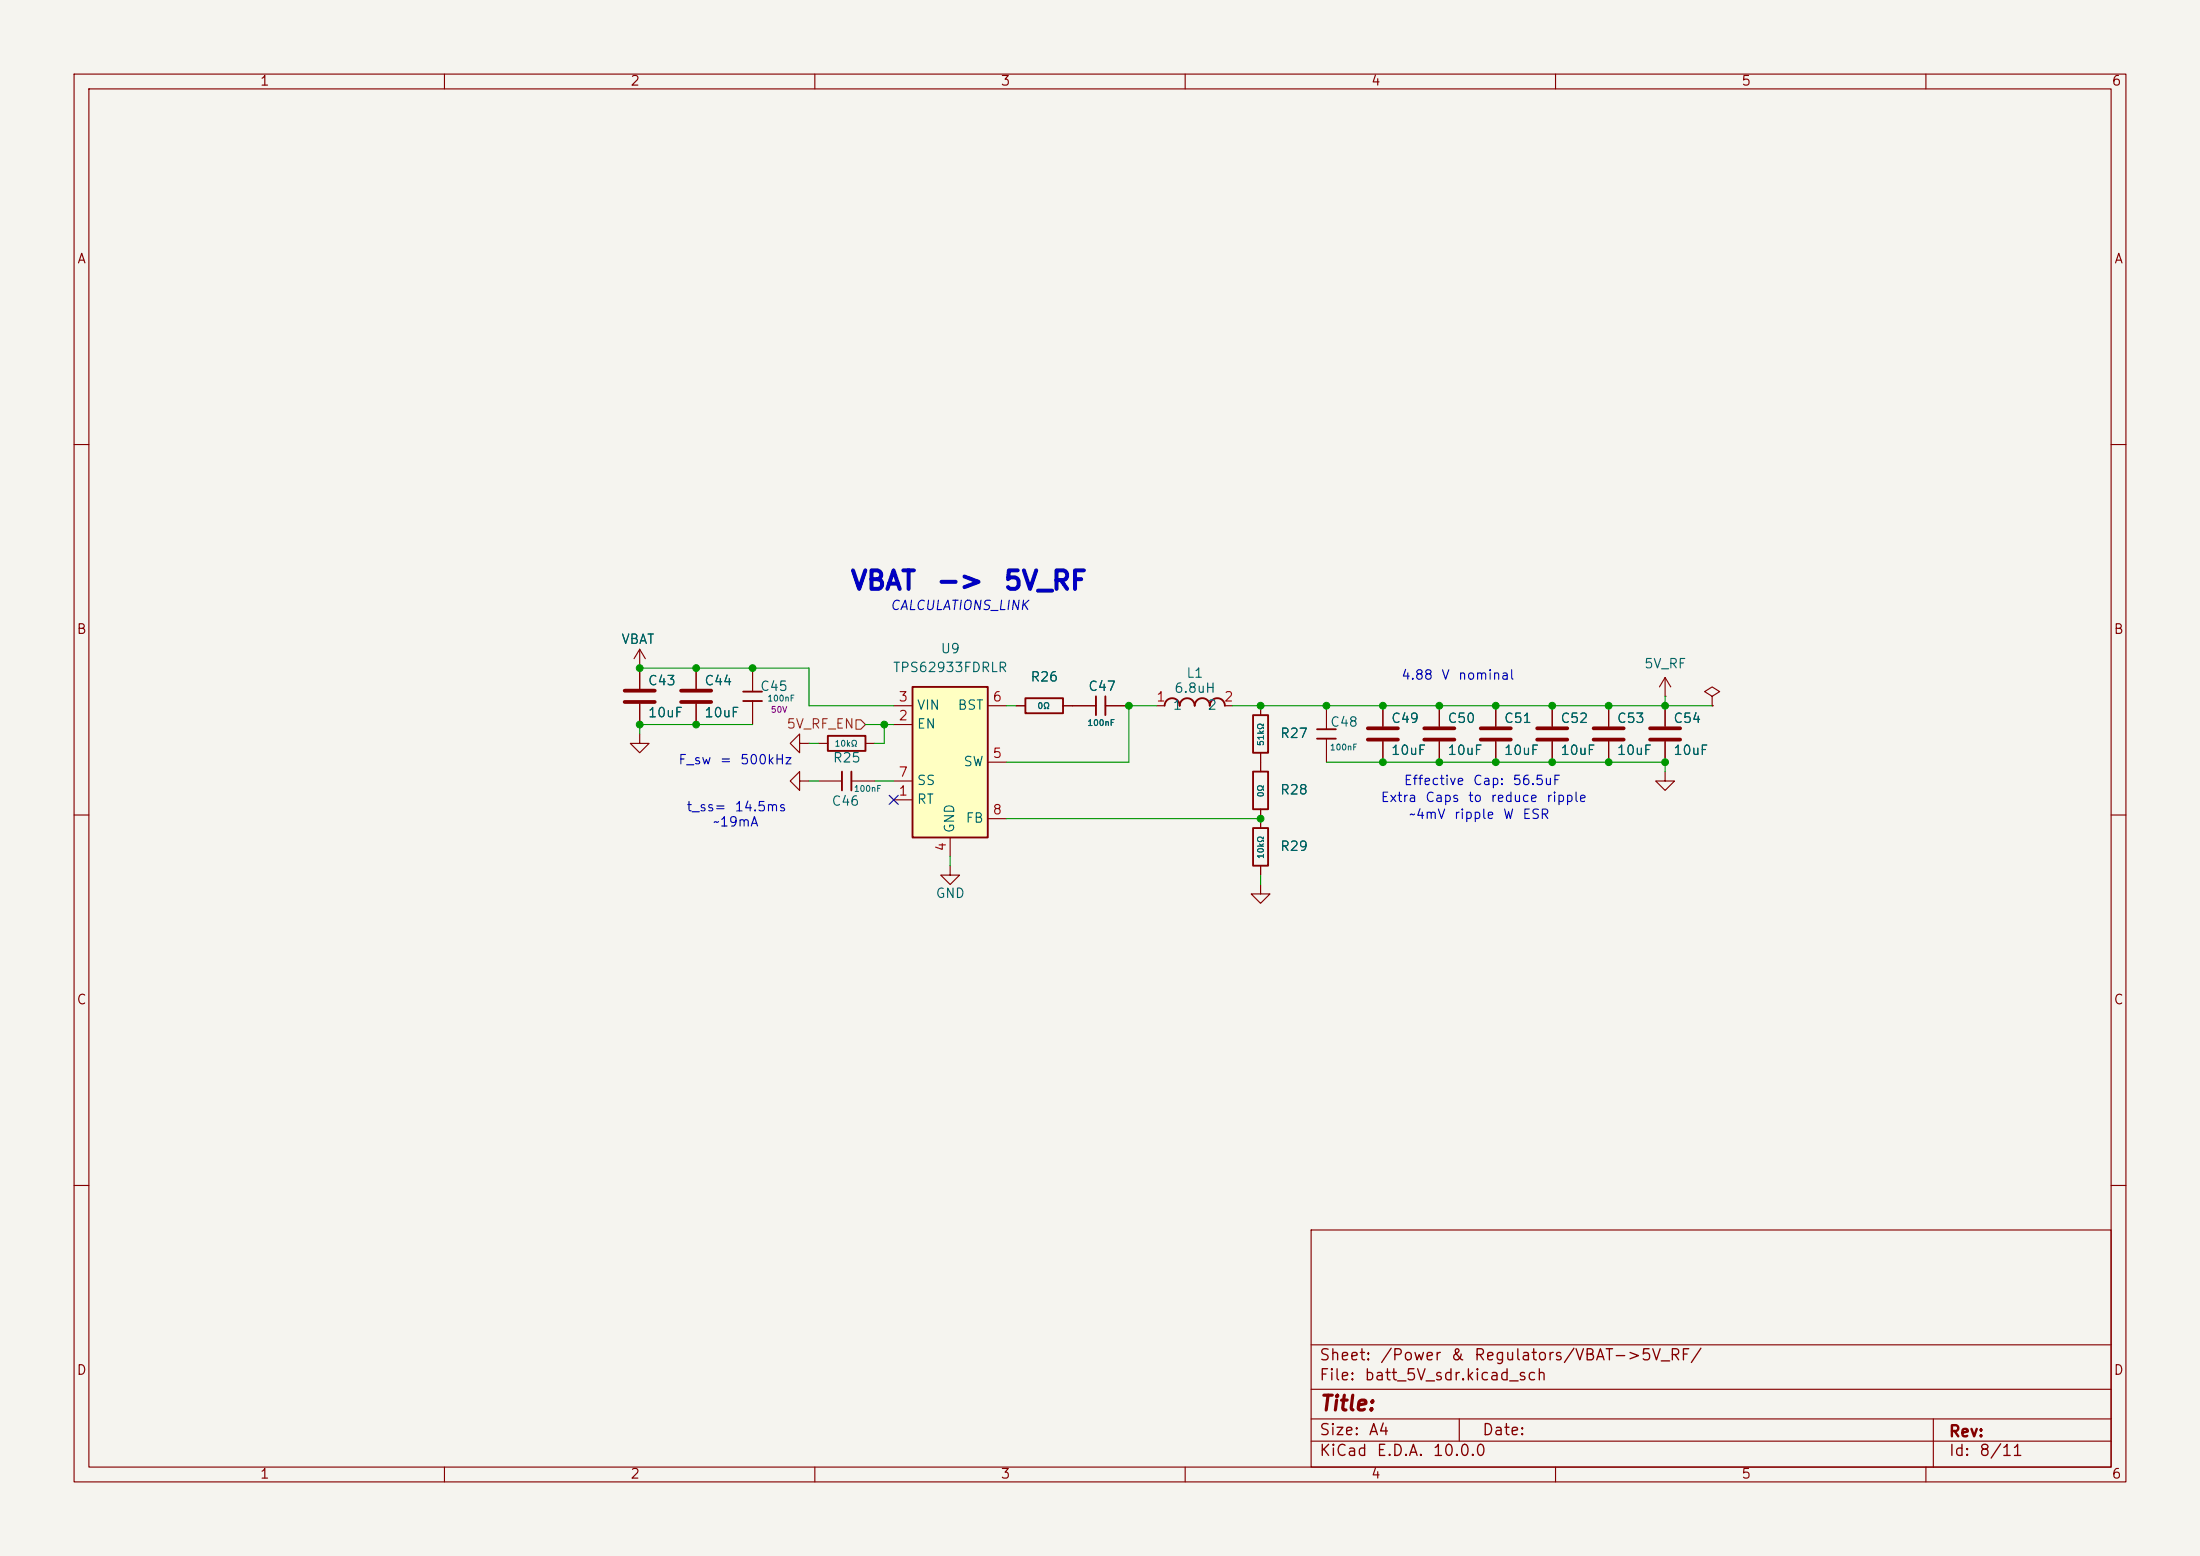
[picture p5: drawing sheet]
<svg xmlns="http://www.w3.org/2000/svg" width="297mm" height="210mm" viewBox="0 0 297 210" stroke-linecap="round" stroke-linejoin="round" font-family="sans-serif">
<path d="M0 0h297v210h-297z" fill="#f5f4ef" stroke="#f5f4ef" stroke-width=".14"/>
<g fill="none" stroke="#840000" stroke-width=".15">
<path d="M10 10h277v190h-277zM12 12h273v186h-273zM60 10v2M110 10v2M160 10v2M210 10v2M260 10v2M10 60h2M285 60h2M94 90.2v2.8M94 95v2.8M101.6 90.2v3.1"/>
<path d="M101.6 94.6v3.2M137.2 95.3h1.2M143.5 95.3h4.5M149.2 95.3h3.2M156.2 95.3h1M165.4 95.3h1M170.2 95.3v1.2M179.1 95.3v3.1M179.1 99.7v3.2M186.7 95.3v2.7M231.1 94l1.1-.7-1.1-.6-1 .6 1 .7v1.3M231.1 95.3h.1"/>
<path d="M10 110h2M170.2 119.4v1.3h1.2l-1.2 1.2-1.3-1.2h1.3M170.2 101.6v2.5M170.2 109.2v2.6M170.2 116.8v1.3M186.7 100.1v2.8M285 110h2M10 160h2M177 166h108v32h-108zM285 160h2M60 198v2M110 198v2"/>
<path d="M160 198v2M177 194.5h108M177 191.5h108M177 187.5h108M177 181.5h108M197 191.5v3M210 198v2M260 198v2M261 191.5v6.5"/>
</g>
<path d="M100.3 94.6h2.6M100.3 93.3h2.6M138.4 94.2h5.1v2.1h-5.1zM148 94v2.5M149.2 94v2.5M157.2 95.2a1.01 1.01 0 0 1 1-1 1.01 1.01 0 0 1 1.1 1.1 1.01 1.01 0 0 1 1-1.1 1.01 1.01 0 0 1 1 1.1 1.02 1.02 0 0 1 1-1.1 1.02 1.02 0 0 1 1 1.1 1.01 1.01 0 0 1 1-1.1 1.01 1.01 0 0 1 1.1 1.1M169.2 96.5h2v5.1h-2zM177.8 99.7h2.5M177.8 98.4h2.5M169.2 104.1h2v5.1h-2zM169.2 111.8h2v5h-2z" fill="none" stroke="#840000" stroke-width=".25"/>
<path d="M91.9 93.2h4.1M91.9 94.7h4.1M184.7 98.3h4M184.7 99.8h4" fill="none" stroke="#840000" stroke-width=".51"/>
<path d="M123.2 92.7h10.1v20.3h-10.1z" fill="#ffffc2"/>
<path d="M111.8 99.3h5v2h-5zM123.2 92.7h10.1v20.3h-10.1zM113.7 104.1v2.6M114.9 104.1v2.6" fill="none" stroke="#840000" stroke-width=".25"/>
<g fill="none" stroke="#840000" stroke-width=".15">
<path d="M86.4 99.1v1.2h1.2l-1.2 1.3-1.3-1.3h1.3M86.4 90.2h.1M86.4 87.6l-.8 1.3M86.4 87.6l.7 1.3M86.4 87.6v5.4M86.4 95v2.8M94 90.2v2.8M94 95v2.8M120.6 97.8h2.6M120.6 95.3h2.6M133.3 95.3h2.6M137.2 95.3h1.2"/>
<path d="M143.5 95.3h4.5M149.2 95.3h3.2M170.2 95.3v1.2M186.7 95.3v2.7M194.3 95.3v2.7M201.9 95.3v2.7M209.5 95.3v2.7M217.2 95.3v2.7M224.8 94h.1M224.8 91.4l-.8 1.3M224.8 91.4l.8 1.3M224.8 91.4v2.6"/>
<path d="M224.8 95.3v2.7M231.1 95.3h.1M107.9 105.4v-1.3l-1.2 1.3 1.2 1.3v-1.3h1.3M107.9 100.3v-1.2l-1.2 1.2 1.2 1.3v-1.3h1.3M110.5 105.4h3.2M110.5 100.3h1.3M114.9 105.4h3.2M116.8 100.3h1.3M120.6 108h2.6M120.6 105.4h2.6M128.3 116.8v1.3h1.2l-1.2 1.3-1.3-1.3h1.3M128.3 113v2.6"/>
<path d="M133.3 102.9h2.6M133.3 110.5h2.6M170.2 101.6v2.5M170.2 109.2v2.6M170.2 116.8v1.3M186.7 100.1v2.8M194.3 100.1v2.8M201.9 100.1v2.8M209.5 100.1v2.8M217.2 100.1v2.8M224.8 104.1v1.3h1.3l-1.3 1.3-1.3-1.3h1.3M224.8 100.1v2.8"/>
</g>
<path d="M84.3 93.2h4.1M84.3 94.7h4.1M192.3 98.3h4M192.3 99.8h4M199.9 98.3h4.1M199.9 99.8h4.1M207.5 98.3h4.1M207.5 99.8h4.1M215.1 98.3h4.1M215.1 99.8h4.1M222.8 98.3h4M222.8 99.8h4" fill="none" stroke="#840000" stroke-width=".51"/>
<path d="M115.6 97.2h.6l.6 .6-.6 .6h-.6z" fill="none" stroke="#725600" stroke-width=".15"/>
<g fill="none" stroke="#009600" stroke-width=".15">
<path d="M86.4 90.2h22.8v5.1h11.4M101.6 97.8h-15.2v1.3M116.8 97.8h3.8M119.4 97.8v2.5h-1.3M135.9 95.3h1.3M156.2 95.3h-3.8v7.6h-16.5M166.4 95.3h64.7M224.8 94v1.3M109.2 105.4h1.3M109.2 100.3h1.3M118.1 105.4h2.5M128.3 115.6v1.2"/>
<path d="M135.9 110.5h34.3M170.2 118.1v1.3M179.1 102.9h45.7v1.2"/>
</g>
<path d="M120 107.3l1.3 1.3M121.3 107.3l-1.3 1.3" fill="none" stroke="#000084" stroke-width=".15"/>
<g fill="#009600" stroke="#009600" stroke-width=".14">
<circle cx="170.2" cy="95.3" r=".46"/>
<circle cx="179.1" cy="95.3" r=".46"/>
<circle cx="186.7" cy="95.3" r=".46"/>
<circle cx="194.3" cy="102.9" r=".46"/>
<circle cx="194.3" cy="95.3" r=".46"/>
<circle cx="186.7" cy="102.9" r=".46"/>
<circle cx="170.2" cy="110.5" r=".46"/>
<circle cx="152.4" cy="95.3" r=".46"/>
<circle cx="94" cy="97.8" r=".46"/>
<circle cx="101.6" cy="90.2" r=".46"/>
<circle cx="94" cy="90.2" r=".46"/>
<circle cx="119.4" cy="97.8" r=".46"/>
<circle cx="86.4" cy="90.2" r=".46"/>
<circle cx="86.4" cy="97.8" r=".46"/>
<circle cx="201.9" cy="95.3" r=".46"/>
<circle cx="201.9" cy="102.9" r=".46"/>
<circle cx="209.5" cy="102.9" r=".46"/>
<circle cx="209.5" cy="95.3" r=".46"/>
<circle cx="217.2" cy="95.3" r=".46"/>
<circle cx="224.8" cy="102.9" r=".46"/>
<circle cx="217.2" cy="102.9" r=".46"/>
<circle cx="224.8" cy="95.3" r=".46"/>
</g>
<g font-size="2.5" fill="#0000c2">
<text x="114.7" y="80.2">VBAT</text>
<text x="126.3" y="80.2">-&gt;</text>
<text x="135.4" y="80.2">5V_RF</text>
</g>
<text font-size="2" fill="#840000" x="178" y="190.9">Title:</text>
<g font-size="1.5" fill="#840000">
<text x="178" y="184">Sheet:</text>
<text x="186.2" y="184">/Power</text>
<text x="195.7" y="184">&amp;</text>
<text x="198.9" y="184">Regulators/VBAT-&gt;5V_RF/</text>
<text x="178" y="186.7">File:</text>
<text x="184.1" y="186.7">batt_5V_sdr.kicad_sch</text>
<text x="178" y="196.9">KiCad</text>
<text x="178" y="194.1">Size:</text>
<text x="184.7" y="194.1">A4</text>
<text x="185.7" y="196.9">E.D.A.</text>
<text x="193.3" y="196.9">10.0.0</text>
<text x="200" y="194.1">Date:</text>
<text x="263" y="194.3">Rev:</text>
<text x="263" y="196.9">Id:</text>
<text x="267.1" y="196.9">8/11</text>
</g>
<g font-size="1.3" fill="#840000">
<text x="35" y="11.9">1</text>
<text x="85" y="11.9">2</text>
<text x="135" y="11.9">3</text>
<text x="185" y="11.9">4</text>
<text x="235" y="11.9">5</text>
<text x="285" y="11.9">6</text>
<text x="10.3" y="35.9">A</text>
<text x="285.3" y="35.9">A</text>
<text x="10.3" y="85.9">B</text>
<text x="285.3" y="85.9">B</text>
<text x="10.3" y="135.9">C</text>
<text x="285.3" y="135.9">C</text>
<text x="10.3" y="185.9">D</text>
<text x="285.3" y="185.9">D</text>
<text x="35" y="199.9">1</text>
<text x="85" y="199.9">2</text>
<text x="135" y="199.9">3</text>
<text x="185" y="199.9">4</text>
<text x="235" y="199.9">5</text>
<text x="285" y="199.9">6</text>
</g>
<g font-size="1.3" fill="#0000c2">
<text x="120.1" y="82.7">CALCULATIONS_LINK</text>
<text x="189.1" y="92.1">4.88</text>
<text x="194.5" y="92.1">V</text>
<text x="196.7" y="92.1">nominal</text>
<text x="91.5" y="103.5">F_sw</text>
<text x="97.1" y="103.5">=</text>
<text x="99.8" y="103.5">500kHz</text>
<text x="189.4" y="106.3">Effective</text>
<text x="198.8" y="106.3">Cap:</text>
<text x="204.1" y="106.3">56.5uF</text>
<text x="92.6" y="109.8">t_ss=</text>
<text x="96.2" y="111.9">~19mA</text>
<text x="99.1" y="109.8">14.5ms</text>
<text x="186.3" y="108.6">Extra</text>
<text x="190.1" y="110.8">~4mV</text>
<text x="192.3" y="108.6">Caps</text>
<text x="196.2" y="110.8">ripple</text>
<text x="198.1" y="108.6">to</text>
<text x="201.1" y="108.6">reduce</text>
<text x="202.8" y="110.8">W</text>
<text x="205.4" y="110.8">ESR</text>
<text x="208.7" y="108.6">ripple</text>
</g>
<g font-size="1.3" fill="#006464">
<text x="83.8" y="87.2">VBAT</text>
<text x="126.9" y="88.5">U9</text>
<text x="87.4" y="92.8">C43</text>
<text x="95" y="92.8">C44</text>
<text x="102.5" y="93.6">C45</text>
<text x="120.5" y="91">TPS62933FDRLR</text>
<text x="139" y="92.3">R26</text>
<text x="146.8" y="93.6">C47</text>
<text x="158.4" y="93.8">6.8uH</text>
<text x="160.1" y="91.8">L1</text>
<text x="221.9" y="90.5">5V_RF</text>
<text x="87.4" y="97.1">10uF</text>
<text x="95" y="97.1">10uF</text>
<text x="123.7" y="98.7">EN</text>
<text x="123.7" y="96.1">VIN</text>
<text x="129.2" y="96.1">BST</text>
<text x="158.2" y="96.1">1</text>
<text x="162.9" y="96.1">2</text>
<text x="172.7" y="99.9">R27</text>
<text x="179.5" y="98.4">C48</text>
<text x="187.7" y="97.9">C49</text>
<text x="195.3" y="97.9">C50</text>
<text x="203" y="97.9">C51</text>
<text x="210.6" y="97.9">C52</text>
<text x="218.2" y="97.9">C53</text>
<text x="225.8" y="97.9">C54</text>
<text x="112.4" y="103.2">R25</text>
<text x="123.7" y="106.3">SS</text>
<text x="130" y="103.7">SW</text>
<text x="172.7" y="107.5">R28</text>
<text x="187.7" y="102.2">10uF</text>
<text x="195.3" y="102.2">10uF</text>
<text x="203" y="102.2">10uF</text>
<text x="210.6" y="102.2">10uF</text>
<text x="218.2" y="102.2">10uF</text>
<text x="225.8" y="102.2">10uF</text>
<text x="112.2" y="109.1">C46</text>
<text x="123.7" y="108.8">RT</text>
<text x="129.1" y="112.5" transform="rotate(-90 129.1 112.5)">GND</text>
<text x="130.3" y="111.4">FB</text>
<text x="172.7" y="115.2">R29</text>
<text x="126.2" y="121.5">GND</text>
</g>
<g font-size="1.3" fill="#a90000">
<text x="121.2" y="95">3</text>
<text x="133.9" y="95">6</text>
<text x="156" y="95">1</text>
<text x="165.2" y="95">2</text>
<text x="121.2" y="97.5">2</text>
<text x="121.2" y="107.7">1</text>
<text x="121.2" y="105.2">7</text>
<text x="133.9" y="102.6">5</text>
<text x="133.9" y="110.2">8</text>
<text x="128" y="115" transform="rotate(-90 128 115)">4</text>
</g>
<text font-size="1.3" fill="#725600" x="106.1" y="98.7">5V_RF_EN</text>
<g font-size=".8" fill="#006464">
<text x="103.5" y="94.9">100nF</text>
<text x="140" y="95.9">0Ω</text>
<text x="112.6" y="101">10kΩ</text>
<text x="146.7" y="98.2">100nF</text>
<text x="170.8" y="100.8" transform="rotate(-90 170.8 100.8)">51kΩ</text>
<text x="179.5" y="101.5">100nF</text>
<text x="115.2" y="107.1">100nF</text>
<text x="170.8" y="107.7" transform="rotate(-90 170.8 107.7)">0Ω</text>
<text x="170.8" y="116" transform="rotate(-90 170.8 116)">10kΩ</text>
</g>
<text font-size=".8" fill="#840084" x="104" y="96.4">50V</text>
</svg>
